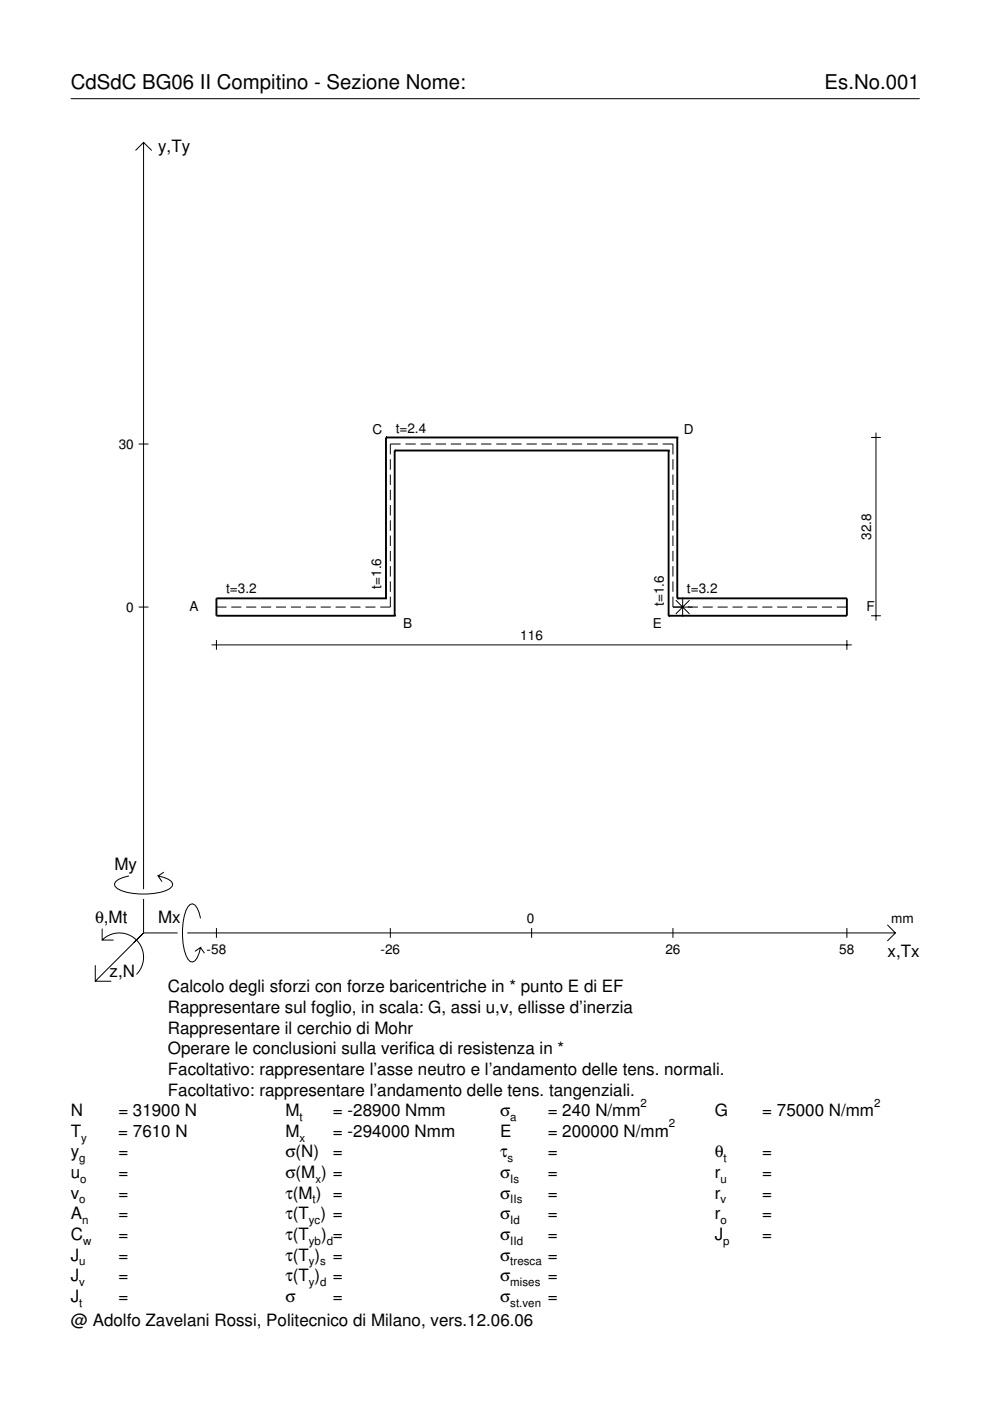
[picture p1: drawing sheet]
<svg xmlns="http://www.w3.org/2000/svg" width="210mm" height="297mm" viewBox="0 0 210 297" stroke-linecap="round" stroke-linejoin="round" font-family="sans-serif">
<g fill="none" stroke="#000" stroke-width=".21">
<path d="M15 20.9h180M28.7 31.9l1.7-1.7 1.8 1.7M30.4 30.2v158.3M29.4 94.1h2.1M82.8 97.4v2.2M84.9 94.1h-2.1v2.2M86 94.1h2.1M89.2 94.1h2.2M92.4 94.1h2.2M95.6 94.1h2.2M98.8 94.1h2.2M102 94.1h2.2"/>
<path d="M105.2 94.1h2.2M108.4 94.1h2.2M111.6 94.1h2.2M114.8 94.1h2.2M118 94.1h2.2M121.3 94.1h2.1M124.5 94.1h2.1M127.7 94.1h2.1M130.9 94.1h2.2M134.1 94.1h2.2M137.3 94.1h2.2M140.5 94.1h2.2v2.2"/>
<path d="M142.7 97.4v2.2M184.7 92.8h2.1M185.7 91.7v39.9M82.8 100.6v2.2M82.8 103.8v2.3M82.8 107.1v2.2M82.8 110.3v2.2M82.8 113.6v2.2M82.8 116.8v2.2M142.7 100.6v2.2M142.7 103.8v2.3M142.7 107.1v2.2"/>
<path d="M142.7 110.3v2.2M142.7 113.6v2.2M142.7 116.8v2.2M29.4 128.7h2.1M44.9 136.7h135.7M45.9 128.7h2.1M45.9 135.7v2.1M49 128.7h2.2M52.2 128.7h2.1M55.4 128.7h2.1M58.5 128.7h2.1M61.7 128.7h2.1"/>
<path d="M64.8 128.7h2.2M68 128.7h2.1M71.2 128.7h2.1M74.3 128.7h2.1M77.5 128.7h2.1M82.8 126.5v2.2h-2.2M82.8 120v2.2M82.8 123.3v2.2M142.7 126.5v2.2h5.3M142.7 120v2.2M142.7 123.3v2.2M143.3 127.3l2.9 2.9"/>
<path d="M144.7 126.7v4.1M146.2 127.3l-2.9 2.9M149 128.7h2.1M152.2 128.7h2.1M155.3 128.7h2.1M158.5 128.7h2.1M161.6 128.7h2.2M164.8 128.7h2.1M167.9 128.7h2.2M171.1 128.7h2.1M174.3 128.7h2.1M177.4 128.7h2.2"/>
<path d="M179.6 135.7v2.1M184.7 130.6h2.1M21.7 199.3a5.1 5.1 0 0 1 7.2 0 5.1 5.1 0 0 1 0 7.3M21.7 196.9v2.4h2.4M27.3 185.7a3.6 3.6 0 0 0-3 1.7l.1 .5a5.6 5.6 0 0 0 3.8 1.5 13.4 13.4 0 0 0 7.8-1l.5-.5 .1-.5a3.6 3.6 0 0 0-3.1-1.7l.8 1.2M30.4 190.6v7.2M30.4 197.8l-10.2 10.2M30.4 197.8h7.2M34.7 184.9l-1.2 .8M39.7 197.8h150.1M42.5 194.7a3.6 3.6 0 0 0-1.7-3.1l-.5 .2a5.7 5.7 0 0 0-1.5 3.7 13.3 13.3 0 0 0 1 7.9l.5 .5 .5 .1a3.6 3.6 0 0 0 1.7-3.1l-1.2 .8M45.9 196.8v2"/>
<path d="M82.8 196.8v2M112.7 196.8v2M142.7 196.8v2M179.6 196.8v2M188.1 196.1l1.7 1.7-1.7 1.7M20.2 204.7v3.3h3.4M42.5 200.9l.8 1.2"/>
</g>
<g fill="none" stroke="#000" stroke-width=".4">
<path d="M81.8 92.8h.1M81.8 92.8v34.1M81.8 92.8h61.8M83.7 95.5h.1M83.7 95.5v35.1M83.7 95.5h58.1M141.8 95.5h.1M141.8 95.5v35.1M143.6 92.8h.1M143.6 92.8v34.1M81.8 126.9h.1M81.8 126.9h-35.9v3.7h37.8"/>
<path d="M83.7 130.6h.1M141.8 130.6h.1M143.6 126.9h.1M143.6 126.9h36v3.7h-37.8"/>
</g>
<g font-size="4.3">
<text x="15" y="18.9">CdSdC BG06 II Compitino - Sezione Nome:</text>
<text x="174.8" y="18.9">Es.No.001</text>
</g>
<g font-size="3.6">
<text x="33.5" y="32.3">y,Ty</text>
<text x="24.3" y="184.4">My</text>
<text x="20.1" y="195.7">θ,Mt</text>
<text x="33.5" y="195.7">Mx</text>
<text x="188.2" y="203">x,Tx</text>
<text x="23.2" y="207.1">z,N</text>
<text x="35.6" y="210.4">Calcolo degli sforzi con forze baricentriche in * punto E di EF</text>
<text x="35.6" y="214.8">Rappresentare sul foglio, in scala: G, assi u,v, ellisse d’inerzia</text>
<text x="35.6" y="219.2">Rappresentare il cerchio di Mohr</text>
<text x="35.6" y="223.5">Operare le conclusioni sulla verifica di resistenza in *</text>
<text x="35.6" y="227.9">Facoltativo: rappresentare l’asse neutro e l’andamento delle tens. normali.</text>
<text x="35.6" y="232.3">Facoltativo: rappresentare l’andamento delle tens. tangenziali.</text>
<text x="15" y="236.7">N</text>
<text x="25.1" y="236.7">= 31900 N</text>
<text x="60.5" y="236.7">M</text>
<text x="70.6" y="236.7">= -28900 Nmm</text>
<text x="106" y="236.7">σ</text>
<text x="116.1" y="236.7">= 240 N/mm</text>
<text x="151.5" y="236.7">G</text>
<text x="161.6" y="236.7">= 75000 N/mm</text>
<text x="15" y="245.4">y</text>
<text x="15" y="241">T</text>
<text x="25.1" y="241">= 7610 N</text>
<text x="25.1" y="245.4">=</text>
<text x="60.5" y="241">M</text>
<text x="60.5" y="245.4">σ(N)</text>
<text x="70.6" y="241">= -294000 Nmm</text>
<text x="70.6" y="245.4">=</text>
<text x="106" y="241">E</text>
<text x="106" y="245.4">τ</text>
<text x="116.1" y="245.4">=</text>
<text x="116.1" y="241">= 200000 N/mm</text>
<text x="151.5" y="245.4">θ</text>
<text x="161.6" y="245.4">=</text>
<text x="15" y="249.8">u</text>
<text x="25.1" y="249.8">=</text>
<text x="60.5" y="249.8">σ(M ) =</text>
<text x="106" y="249.8">σ</text>
<text x="116.1" y="249.8">=</text>
<text x="151.5" y="249.8">r</text>
<text x="161.6" y="249.8">=</text>
<text x="15" y="254.2">v</text>
<text x="25.1" y="254.2">=</text>
<text x="60.5" y="254.2">τ(M ) =</text>
<text x="106" y="254.2">σ</text>
<text x="116.1" y="254.2">=</text>
<text x="151.5" y="254.2">r</text>
<text x="161.6" y="254.2">=</text>
<text x="15" y="258.5">A</text>
<text x="15" y="262.9">C</text>
<text x="25.1" y="258.5">=</text>
<text x="25.1" y="262.9">=</text>
<text x="60.5" y="258.5">τ(T ) =</text>
<text x="60.5" y="262.9">τ(T</text>
<text x="68.1" y="262.9">) =</text>
<text x="106" y="258.5">σ</text>
<text x="106" y="262.9">σ</text>
<text x="116.1" y="258.5">=</text>
<text x="116.1" y="262.9">=</text>
<text x="151.5" y="258.5">r</text>
<text x="151.5" y="262.9">J</text>
<text x="161.6" y="258.5">=</text>
<text x="161.6" y="262.9">=</text>
<text x="15" y="267.3">J</text>
<text x="25.1" y="267.3">=</text>
<text x="60.5" y="267.3">τ(T )</text>
<text x="70.6" y="267.3">=</text>
<text x="106" y="267.3">σ</text>
<text x="116.1" y="267.3">=</text>
<text x="15" y="271.7">J</text>
<text x="25.1" y="271.7">=</text>
<text x="60.5" y="271.7">τ(T )</text>
<text x="70.6" y="271.7">=</text>
<text x="106" y="271.7">σ</text>
<text x="116.1" y="271.7">=</text>
<text x="15" y="276">J</text>
<text x="15" y="281.2">@ Adolfo Zavelani Rossi, Politecnico di Milano, vers.12.06.06</text>
<text x="25.1" y="276">=</text>
<text x="60.5" y="276">σ</text>
<text x="70.6" y="276">=</text>
<text x="106" y="276">σ</text>
<text x="116.1" y="276">=</text>
</g>
<g font-size="2.9">
<text x="25.2" y="95.1">30</text>
<text x="79" y="92">C</text>
<text x="83.9" y="91.7">t=2.4</text>
<text x="145" y="92">D</text>
<text x="184.7" y="114.5" transform="rotate(-90 184.7 114.5)">32.8</text>
<text x="47.9" y="125.8">t=3.2</text>
<text x="80.8" y="124.8" transform="rotate(-90 80.8 124.8)">t=1.6</text>
<text x="145.7" y="125.8">t=3.2</text>
<text x="26.8" y="129.7">0</text>
<text x="40.2" y="129.6">A</text>
<text x="140.7" y="128.5" transform="rotate(-90 140.7 128.5)">t=1.6</text>
<text x="183.7" y="129.6">F</text>
<text x="85.5" y="133.1">B</text>
<text x="110.3" y="135.7">116</text>
<text x="138.4" y="133.1">E</text>
<text x="111.7" y="195.7">0</text>
<text x="189" y="195.7">mm</text>
<text x="43.8" y="202.2">-58</text>
<text x="80.7" y="202.2">-26</text>
<text x="141.1" y="202.2">26</text>
<text x="178" y="202.2">58</text>
</g>
<g font-size="2.4">
<text x="63.5" y="237.7">t</text>
<text x="108.2" y="237.7">a</text>
<text x="135.8" y="234.7">2</text>
<text x="141.8" y="239">2</text>
<text x="185.3" y="234.7">2</text>
<text x="17.2" y="242">y</text>
<text x="63.5" y="242">x</text>
<text x="16.8" y="246.4">g</text>
<text x="17" y="250.8">o</text>
<text x="66.9" y="250.8">x</text>
<text x="107.6" y="246.4">s</text>
<text x="108.2" y="250.8">Is</text>
<text x="152.7" y="250.8">u</text>
<text x="153.4" y="246.4">t</text>
<text x="16.8" y="255.2">o</text>
<text x="66.3" y="255.2">t</text>
<text x="108.2" y="255.2">IIs</text>
<text x="152.7" y="255.2">v</text>
<text x="17.4" y="259.5">n</text>
<text x="17.6" y="263.9">w</text>
<text x="65.5" y="259.5">yc</text>
<text x="65.5" y="263.9">yb d</text>
<text x="108.2" y="259.5">Id</text>
<text x="108.2" y="263.9">IId</text>
<text x="152.7" y="259.5">o</text>
<text x="153.3" y="263.9">p</text>
<text x="16.8" y="268.3">u</text>
<text x="65.5" y="268.3">y s</text>
<text x="108.2" y="268.3">tresca</text>
<text x="16.8" y="272.7">v</text>
<text x="65.5" y="272.7">y d</text>
<text x="108.2" y="272.7">mises</text>
<text x="16.8" y="277">t</text>
<text x="108.2" y="277">st.ven</text>
</g>
</svg>
